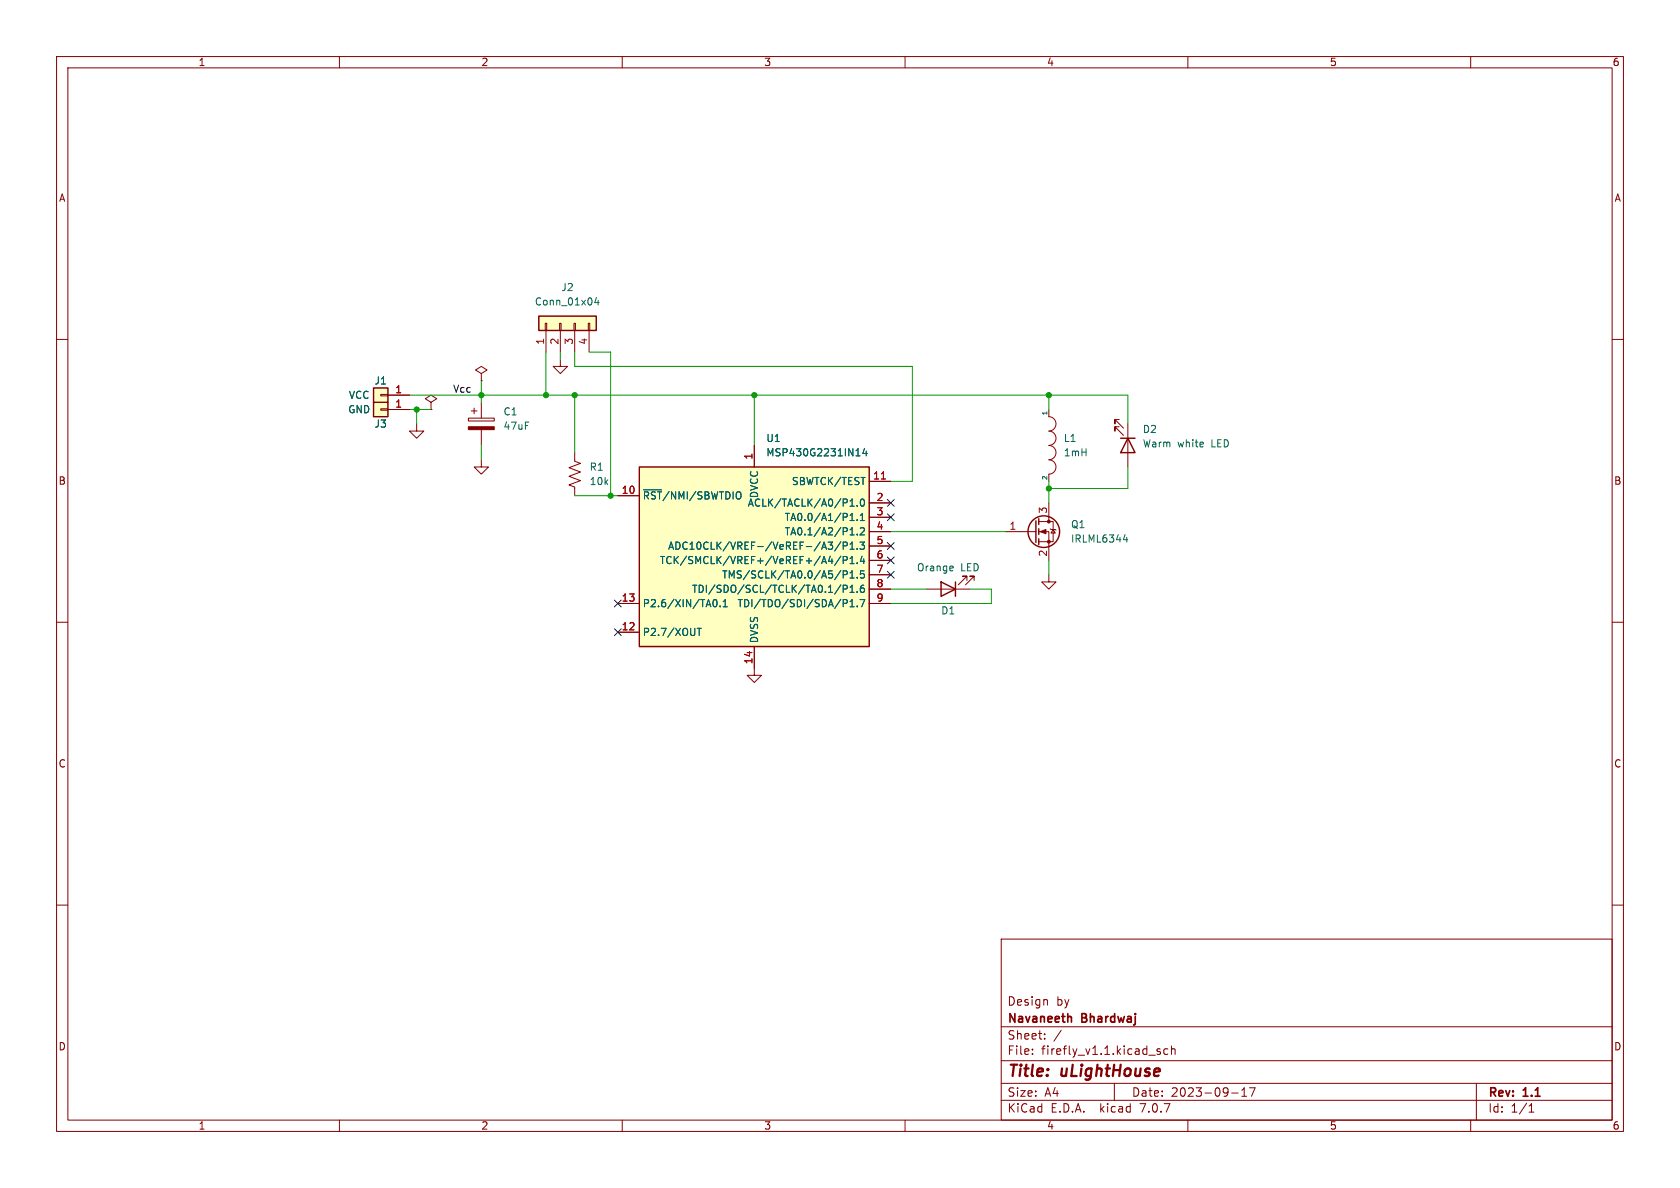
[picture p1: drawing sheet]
<svg xmlns="http://www.w3.org/2000/svg" width="297mm" height="210mm" viewBox="0 0 297 210" stroke-linecap="round" stroke-linejoin="round" font-family="sans-serif">
<g fill="none" stroke="#840000" stroke-width=".18">
<path d="M10 10h277v190h-277zM12 12h273v186h-273zM60 10v2M110 10v2M160 10v2M210 10v2M260 10v2M10 60h2M96.4 57.2h.2v1.2h-.2zM96.5 58.4v3.8M98.9 57.2h.3v1.2h-.3zM99.1 58.4v3.8"/>
<path d="M101.5 57.2h.2v1.2h-.2zM101.6 58.4v3.8M104 57.2h.3v1.2h-.3zM104.1 58.4v3.8M285 60h2M67.3 72.3h1.3v.2h-1.3zM67.3 69.7h1.3v.3h-1.3zM68.6 72.4h3.8M68.6 69.9h3.8M73.7 74.9v1.3h1.2l-1.2 1.3-1.3-1.3h1.3M76.2 71.1l1-.6-1-.6-1 .6 1 .6v1.3M76.2 72.4h.1"/>
<path d="M82.8 73.9h4.6v.5h-4.6zM83.3 72.6h1M83.8 72.1v1.1M85.1 66l1-.6-1-.6-1 .6 1 .6v1.3M85.1 67.3h.1M85.1 71.1v2.8M85.1 75.9v2.8M99.1 63.5v1.3h1.2l-1.2 1.2-1.3-1.2h1.3M133.3 78.7v3.9M185.4 72.4v1.3a1.27 1.27 0 0 1 1.3 1.2 1.27 1.27 0 0 1-1.3 1.3 1.27 1.27 0 0 1 1.3 1.3 1.27 1.27 0 0 1-1.3 1.2 1.27 1.27 0 0 1 1.3 1.3 1.27 1.27 0 0 1-1.3 1.3 1.27 1.27 0 0 1 1.3 1.3 1.27 1.27 0 0 1-1.3 1.2v1.3M197.9 74.2h-.8v.7v-.7l1.5 1.5M197.9 75.4h-.8v.8v-.8l1.5 1.6"/>
<path d="M199.4 74.9v7.7M85.1 81.3v1.3h1.3l-1.3 1.2-1.3-1.2h1.3M101.6 80v1.5l1 .4-2 .8 2 .7-2 .8 2 .8-2 .7 1 .4v1.5M109.2 87.6h3.8M153.7 94h3.8M153.7 85.1h3.8M153.7 88.9h3.8M153.7 91.4h3.8M153.7 96.5h3.8M153.7 99.1h3.8M177.8 94h5.3M183.6 94h1.8v5.1"/>
<path d="M183.6 92.2h2.6v3.6h-2.6M185.4 88.9v3.3M185.7 93.5l.1 .1h.8l.1 .1M186.2 93.6l.4 .6h-.8zM10 110h2M109.2 111.8h3.8M109.2 106.7h3.8M133.3 114.3v5.1h1.3l-1.3 1.3-1.2-1.3h1.2M153.7 104.1h3.8M153.7 106.7h3.8M153.7 101.6h3.8M163.8 104.1h7.6"/>
<path d="M170.9 102.6v-.7h-.7h.7l-1.5 1.5M172.2 102.6v-.7h-.8h.8l-1.5 1.5M185.4 101.6v1.3h1.3l-1.3 1.2-1.3-1.2h1.3M285 110h2M10 160h2M285 160h2M177 166h108v32h-108zM185 176.7l.2 .2v.8M60 198v2M110 198v2M160 198v2M177 194.5h108"/>
<path d="M177 191.5h108M177 187.5h108M177 181.5h108M182.5 186.3v.1M182.5 185.5v.1M184.7 183.6v.1M184.7 182.8v.1M187.6 182.1l-1.3 2M197 191.5v3M204.6 185.8l.5 .2 .1 .2-.2 .2-.5-.1M204.6 185.5h.5M206.5 185.5l-.5-.1-.3 .3v.4l.2 .2h.6"/>
<path d="M207.1 185.5l.2-.1 .4 .1v.9M207.1 184.9v1.5M210 198v2M217.7 193.2h1.2M219.5 193.8h.9M219.5 192.7l.5-.4v1.5M220.9 192.3h1l-.7 1.5M260 198v2M261 191.5v6.5M270.3 196.6h.9M270.3 195.5l.4-.4v1.5"/>
</g>
<path d="M189 179.7l.3 .1 .1 .1v.8" fill="none" stroke="#840000" stroke-width=".3"/>
<g fill="#ffffc2" stroke="#ffffc2" stroke-width=".18">
<path d="M66 71.1h2.6v2.6h-2.6z"/>
<path d="M95.2 55.9h10.2v2.5h-10.2z"/>
<path d="M66 68.6h2.6v2.5h-2.6z"/>
<path d="M113 82.6h40.7v31.7h-40.7z"/>
</g>
<g fill="none" stroke="#840000" stroke-width=".25">
<path d="M95.2 55.9h10.2v2.5h-10.2zM66 71.1h2.6v2.6h-2.6zM66 68.6h2.6v2.5h-2.6zM198.1 77.5h2.6M199.4 77.5l1.3 2.5h-2.6zM113 82.6h40.7v31.7h-40.7zM183.1 92.1v3.8M183.6 91.7v1M183.6 93.5v1M183.6 95.3v1M166.4 102.9l2.5 1.2-2.5 1.3zM168.9 102.9v2.5"/>
<circle cx="184.5" cy="94" r="2.79"/>
</g>
<g fill="#840000" stroke="#840000" stroke-width=".18">
<path d="M183.9 94l1-.4v.8z"/>
<path d="M82.8 75.4h4.6v.5h-4.6z"/>
<circle cx="185.4" cy="95.8" r=".25"/>
<circle cx="185.4" cy="92.2" r=".25"/>
</g>
<g fill="none" stroke="#006464" stroke-width=".18">
<path d="M105.4 52.6l-.3 .9h.8M105.7 53.1v.8M152.8 79.3l-.3 .9h.8M153.1 79.7v.9M113.8 86.6h3.2M146.4 95.8h.8l-.4 .5M147 96.3l.2 .3v.3l-.2 .2M148.6 95.8l-1 1.6M148.6 98.3l-1 1.6M149.1 96.5l.6-.1 .1-.1-.1-.3-.6-.2v1.3M149.1 99h.6l.1-.2-.1-.3-.6-.1v1.2M150.3 89.5h.7"/>
<path d="M150.3 88.6l.3-.4v1.3M150.3 96.2l.3-.4v1.3M150.3 98.7l.3-.3v1.2M150.3 92h.7M150.3 94.6h.7M150.3 97.1h.7M150.3 99.6h.7M150.4 91.1l.2-.4v1.3M151.3 80.6h.8M151.5 89.4v.1M151.5 91.9v.1M151.5 94.4v.2"/>
<path d="M151.5 97v.1M151.5 99.5v.1M152 95.8h.8l-.4 .5 .4 .1v.6l-.2 .1-.6-.1M152.1 93.4l.5-.1 .2 .4-.8 .9h.8M152.1 92h.7M152.1 91.1l.4-.4v1.3M152.2 88.3l.2-.1a.68 .68 0 0 1 .4 .6 .68 .68 0 0 1-.4 .7l-.2-.1-.1-.4zM152.4 98.3l-.3 .9h.8M152.7 98.8v.8M198.6 95.4h.8M199.2 95v.8M123.3 111.1h.7"/>
<path d="M123.6 111.1v1.2M126.1 106.2l.2-.2a.68 .68 0 0 1 .5 .6 .68 .68 0 0 1-.5 .7l-.2-.3M127.3 107.1v.2M127.9 107.3h.7M127.9 106.4l.3-.4v1.3M148.6 103.4l-1 1.6M149.1 101.6l.6-.1 .1-.2-.1-.3-.6-.1v1.3M149.1 104.1h.6l.1-.2-.1-.3-.6-.2v1.3M149.6 106l.2 .2-.1 .3-.1 .2M150.3 107.3h.7M150.3 101.3l.3-.4v1.3M150.3 103.8l.3-.4v1.3"/>
<path d="M150.3 106.4l.3-.4v1.3M150.3 102.2h.7M150.3 104.7h.7M151.5 102.1v.1M151.5 104.6v.1M151.5 107.1v.2M152 106h.9l-.6 1.3M152.7 103.4l-.4 .1a.86 .86 0 0 0 0 1.2l.5-.1v-.4l-.2-.3-.4 .1-.1 .2M152.8 100.9h-.6l-.1 .6 .2-.1 .4 .1 .1 .1v.5l-.2 .1-.5-.1M168.3 100.1l.2 .3-.6 .1M168.5 100.8l-.2 .1"/>
</g>
<path d="M155.8 84.7h.7" fill="none" stroke="#a90000" stroke-width=".18"/>
<g fill="none" stroke="#009600" stroke-width=".18">
<path d="M72.4 69.9h127v5M72.4 72.4h3.8M73.7 72.4v2.5M85.1 67.3v3.8M85.1 78.7v2.6M96.5 62.2v7.7M99.1 62.2v1.3M101.6 62.2v2.6h59.7v20.3h-3.8M101.6 69.9v10.1M104.1 62.2h3.8v25.4M133.3 69.9v8.8M185.4 69.9v2.5"/>
<path d="M101.6 87.6h7.6M157.5 94h20.3M185.4 85.1v3.8M185.4 99.1v2.5M199.4 82.6v3.8h-14M157.5 104.1h6.3M171.4 104.1h3.9v2.6h-17.8"/>
</g>
<g fill="none" stroke="#000084" stroke-width=".18">
<path d="M156.9 98.5l1.2 1.2M156.9 90.8l1.2 1.2M156.9 95.9l1.2 1.2M156.9 88.3l1.2 1.2M158.1 98.5l-1.2 1.2M158.1 90.8l-1.2 1.2M158.1 95.9l-1.2 1.2M158.1 88.3l-1.2 1.2M108.6 111.2l1.2 1.2M108.6 106.1l1.2 1.2M109.8 111.2l-1.2 1.2M109.8 106.1l-1.2 1.2"/>
<path d="M156.9 101l1.2 1.2M158.1 101l-1.2 1.2"/>
</g>
<g fill="#009600" stroke="#009600" stroke-width=".18">
<circle cx="85.1" cy="69.9" r=".46"/>
<circle cx="107.9" cy="87.6" r=".46"/>
<circle cx="96.5" cy="69.9" r=".46"/>
<circle cx="73.7" cy="72.4" r=".46"/>
<circle cx="101.6" cy="69.9" r=".46"/>
<circle cx="185.4" cy="86.4" r=".46"/>
<circle cx="133.3" cy="69.9" r=".46"/>
<circle cx="185.4" cy="69.9" r=".46"/>
</g>
<g font-size="2.8" fill="#840000">
<text x="178" y="190.9">Title:</text>
<text x="187.7" y="190.9">uLightHouse</text>
</g>
<g font-size="2.1" fill="#840000">
<text x="178" y="178">Design</text>
<text x="186.7" y="178">by</text>
<text x="178" y="184">Sheet:</text>
<text x="178" y="181.2">Navaneeth</text>
<text x="191.3" y="181.2">Bhardwaj</text>
<text x="178" y="186.7">File:</text>
<text x="184.1" y="186.7">firefly_v1.1.kicad_sch</text>
<text x="178" y="196.9">KiCad</text>
<text x="178" y="194.1">Size:</text>
<text x="184.7" y="194.1">A4</text>
<text x="185.7" y="196.9">E.D.A.</text>
<text x="194.6" y="196.9">kicad</text>
<text x="200" y="194.1">Date:</text>
<text x="201.8" y="196.9">7.0.7</text>
<text x="207" y="194.1">2023-09-17</text>
<text x="263" y="194.3">Rev:</text>
<text x="263" y="196.9">Id:</text>
<text x="267.1" y="196.9">1/1</text>
<text x="269.4" y="194.3">1.1</text>
</g>
<g font-size="1.8" fill="#840000">
<text x="35" y="11.9">1</text>
<text x="85" y="11.9">2</text>
<text x="135" y="11.9">3</text>
<text x="185" y="11.9">4</text>
<text x="235" y="11.9">5</text>
<text x="285" y="11.9">6</text>
<text x="10.3" y="35.9">A</text>
<text x="285.3" y="35.9">A</text>
<text x="10.3" y="85.9">B</text>
<text x="285.3" y="85.9">B</text>
<text x="10.3" y="135.9">C</text>
<text x="285.3" y="135.9">C</text>
<text x="10.3" y="185.9">D</text>
<text x="285.3" y="185.9">D</text>
<text x="35" y="199.9">1</text>
<text x="85" y="199.9">2</text>
<text x="135" y="199.9">3</text>
<text x="185" y="199.9">4</text>
<text x="235" y="199.9">5</text>
<text x="285" y="199.9">6</text>
</g>
<g font-size="1.8" fill="#006464">
<text x="99.1" y="51.7">J2</text>
<text x="94.5" y="54.2">Conn_01x04</text>
<text x="61.6" y="70.7">VCC</text>
<text x="66.1" y="68.2">J1</text>
<text x="61.5" y="73.3">GND</text>
<text x="66.1" y="75.8">J3</text>
<text x="88.9" y="73.6">C1</text>
<text x="88.9" y="76.2">47uF</text>
<text x="201.9" y="76.7">D2</text>
<text x="104.1" y="83.4">R1</text>
<text x="135.4" y="78.3">U1</text>
<text x="135.4" y="80.9">MSP430G2231IN14</text>
<text x="188" y="80.9">1mH</text>
<text x="188" y="78.3">L1</text>
<text x="201.9" y="79.3">Warm</text>
<text x="208.2" y="79.3">white</text>
<text x="214.3" y="79.3">LED</text>
<text x="104.1" y="86">10k</text>
<text x="113.5" y="88.5">~{RST}/NMI/SBWTDIO</text>
<text x="132.1" y="89.8">ACLK/TACLK/A0/P1.0</text>
<text x="134.2" y="88.2" transform="rotate(-90 134.2 88.2)">DVCC</text>
<text x="139.9" y="86">SBWTCK/TEST</text>
<text x="138.6" y="92.3">TA0.0/A1/P1.1</text>
<text x="138.6" y="94.8">TA0.1/A2/P1.2</text>
<text x="189.2" y="93.6">Q1</text>
<text x="116.6" y="99.9">TCK/SMCLK/VREF+/VeREF+/A4/P1.4</text>
<text x="118" y="97.4">ADC10CLK/VREF-/VeREF-/A3/P1.3</text>
<text x="162" y="101.2">Orange</text>
<text x="169.8" y="101.2">LED</text>
<text x="189.2" y="96.1">IRLML6344</text>
<text x="113.5" y="107.5">P2.6/XIN/TA0.1</text>
<text x="122.2" y="105">TDI/SDO/SCL/TCLK/TA0.1/P1.6</text>
<text x="127.6" y="102.5">TMS/SCLK/TA0.0/A5/P1.5</text>
<text x="130.3" y="107.5">TDI/TDO/SDI/SDA/P1.7</text>
<text x="113.5" y="112.6">P2.7/XOUT</text>
<text x="134.2" y="113.8" transform="rotate(-90 134.2 113.8)">DVSS</text>
<text x="166.3" y="108.8">D1</text>
</g>
<g font-size="1.8" fill="#a90000">
<text x="96.3" y="61" transform="rotate(-90 96.3 61)">1</text>
<text x="98.8" y="61" transform="rotate(-90 98.8 61)">2</text>
<text x="101.3" y="61" transform="rotate(-90 101.3 61)">3</text>
<text x="103.9" y="61" transform="rotate(-90 103.9 61)">4</text>
<text x="69.8" y="69.6">1</text>
<text x="69.8" y="72.1">1</text>
<text x="133.1" y="81.4" transform="rotate(-90 133.1 81.4)">1</text>
<text x="109.8" y="87.4">10</text>
<text x="154.3" y="84.8">11</text>
<text x="154.9" y="88.6">2</text>
<text x="154.9" y="91.2">3</text>
<text x="154.9" y="93.7">4</text>
<text x="178.4" y="93.7">1</text>
<text x="185.2" y="90.9" transform="rotate(-90 185.2 90.9)">3</text>
<text x="154.9" y="96.3">5</text>
<text x="154.9" y="98.8">6</text>
<text x="154.9" y="101.3">7</text>
<text x="185.2" y="98.5" transform="rotate(-90 185.2 98.5)">2</text>
<text x="109.8" y="106.4">13</text>
<text x="154.9" y="103.9">8</text>
<text x="154.9" y="106.4">9</text>
<text x="109.8" y="111.5">12</text>
<text x="133.1" y="117.5" transform="rotate(-90 133.1 117.5)">14</text>
</g>
<text font-size="1.8" fill="#0f0f0f" x="80" y="69.5">Vcc</text>
<g font-size="1.1" fill="#006464">
<text x="185.2" y="73.5" transform="rotate(-90 185.2 73.5)">1</text>
<text x="185.2" y="85" transform="rotate(-90 185.2 85)">2</text>
</g>
</svg>
